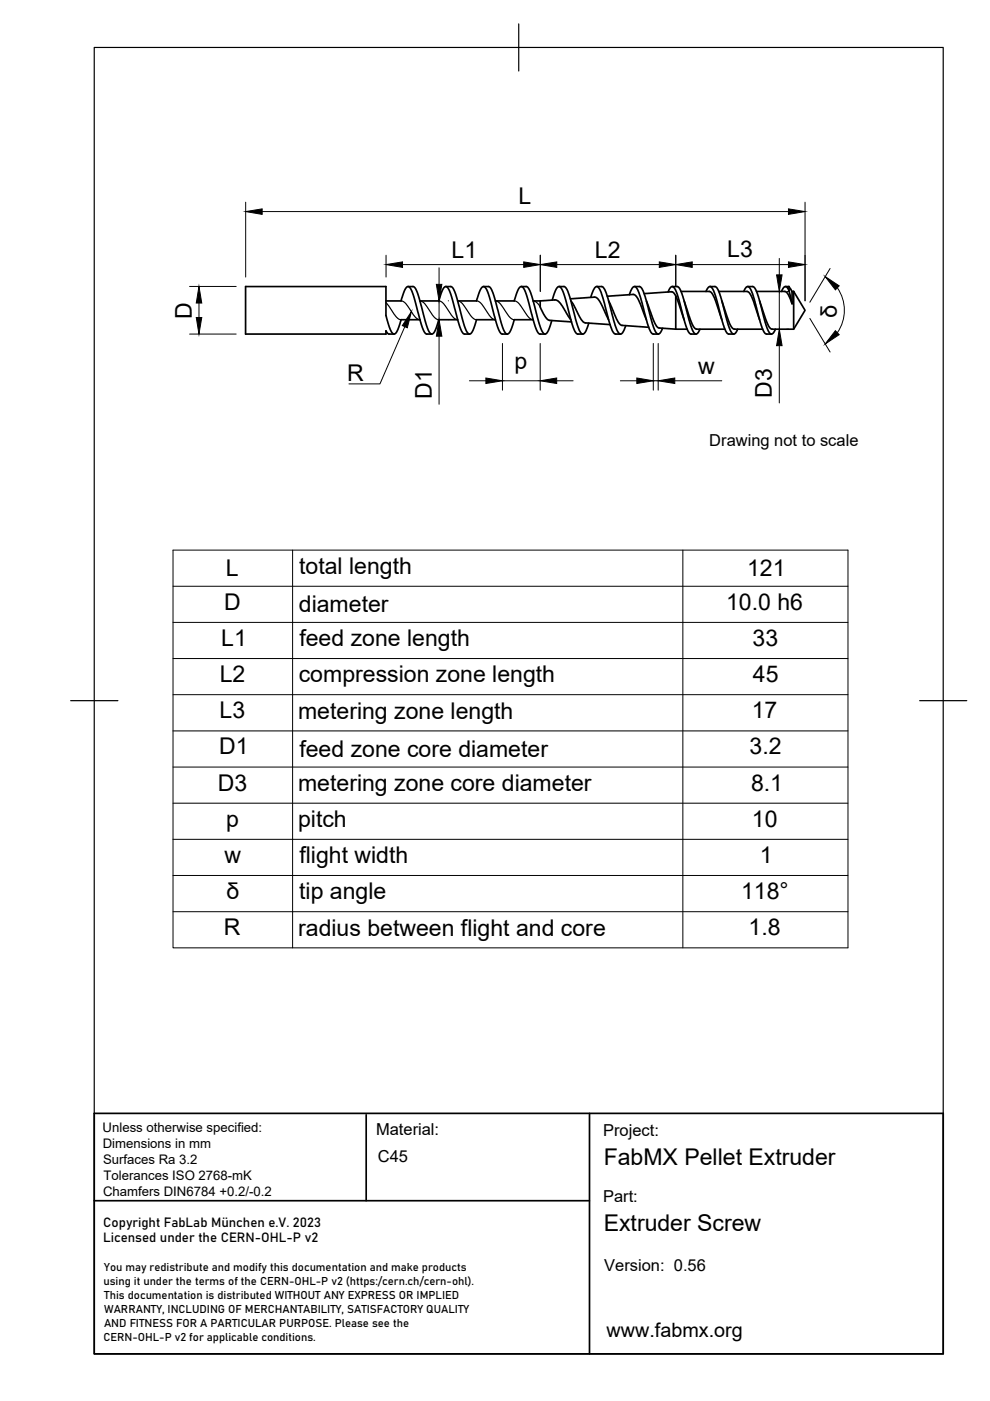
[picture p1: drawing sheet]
<svg xmlns="http://www.w3.org/2000/svg" width="210mm" height="297mm" viewBox="0 0 210 297" stroke-linecap="round" stroke-linejoin="round" font-family="sans-serif">
<!-- layer: Visible -->
<g fill="none" stroke="#000" stroke-width=".36">
<path d="M81.8 63.8h3.2l1-2.6a.59 .59 0 0 1 .6-.4 .59 .59 0 0 1 .5 .5l.6 1.6 1.6 5.7 .5 1.5 .6 .7h1.1M86.5 60.8h1.2l.6 .8 2 7.1 .8 1.8a.58 .58 0 0 0 .6 .3 .58 .58 0 0 0 .5-.6l.8-2.4h4M89 67.8h-4l-.9 2.6-.5 .4-.4-.1-.7-1.3-.7-2.5v-6.1h-29.7v10h29.7v-.7l.6 .7h1.1M89 63.8h4l1-2.6a.59 .59 0 0 1 .6-.4 .59 .59 0 0 1 .5 .5l.6 1.6 1.5 5.5 .6 1.7 .6 .7h1.1M94.5 60.8h1.2l.6 .8 2 7.1 .7 1.7a.59 .59 0 0 0 .7 .4 .59 .59 0 0 0 .5-.6l.8-2.4h4M97 63.8h4l1-2.7a.58 .58 0 0 1 .7-.3 .58 .58 0 0 1 .4 .5l.7 1.7 1.9 6.9 .7 .9h1.1M102.5 60.8h1.2l.5 .7 .7 1.9 1.5 5.4 .6 1.5a.61 .61 0 0 0 .6 .5 .61 .61 0 0 0 .6-.6l.8-2.4h4M105 63.8h4l1-2.6a.62 .62 0 0 1 .7-.4 .62 .62 0 0 1 .5 .6l2.5 8.5 .7 .9h1.2M110.5 60.8h1.2l.6 .8 2.1 7.2 .6 1.6a.58 .58 0 0 0 .7 .4 .58 .58 0 0 0 .5-.6l.8-2.2M113 63.8h1.5M114.5 63.8l.1 1.5 1 1.9 .6 .6 5 .4M114.5 63.8l3.2-.2 .6 .2 .9 1.1 1.9 2.9"/>
<path d="M117.1 63.6l1-2.5a.59 .59 0 0 1 .6-.3 .59 .59 0 0 1 .5 .6l.6 1.7 2 6.9 .6 .8h1.2M118.5 60.8h1.1l.7 .8 2 6.9 .8 2a.57 .57 0 0 0 .6 .3 .57 .57 0 0 0 .5-.5l.6-1.8M120.9 63.4l5.5-.3 .9 1 1.8 3.7M121.1 63.8l1.8 3.4 .9 1.1 5.5 .5M125.3 63l.8-2a.54 .54 0 0 1 .6-.2 .54 .54 0 0 1 .4 .5l.7 1.9 1.9 6.7 .4 .7 .4 .2h1.1M126.5 60.8h1.1l.7 .7 .7 2 1.4 5.4 .3 1 .6 .8a.69 .69 0 0 0 1-.6l.4-1M128.8 62.8l5.4-.4 .4 .2 .9 1.2 1.6 4M129.1 63.8l1.6 3.9 .9 1.2 5.9 .5M133.4 62.5l.9-1.6a.72 .72 0 0 1 1 .7l.6 1.7 1.3 5.1 .7 1.8 .6 .6h1.1M134.5 60.8h1.3l.6 .9 1.9 6.8 .8 2.1 .4 .2h.2l.4-.4 .4-.8M136.6 62.3l5.8-.4 .4 .2 .5 .6v7.1M137.1 63.8l1.5 4.2 .9 1.4 3.8 .4"/>
<path d="M141.6 61.9l.7-1.1h.4l.4 .4 .7 1.9 2 6.9 .7 .8h1.1M142.5 60.8h1.1l.7 .7 .7 2.1 1.4 5.4 .7 1.5 .4 .3 .3-.1 .6-.9M143.3 62.7l1.8 5.1M143.3 69.8h2.4M144.4 61.8l6.3 .1 .7 1.1 1.7 4.8M145.1 63.8l1.6 4.9 .8 1.1h6.2M149.7 61.8l.6-1h.4l.3 .3 .7 1.8 1.5 5.3 .6 1.9 .7 .7h1.1M150.5 60.8h1.1l.7 .7 .7 2 1.4 5.4 .7 1.6 .4 .3h.3l.6-1M152.4 61.8l6.3 .1 .8 1.2 1.6 4.7M153.1 63.8l1.5 4.6 .8 1.3 6.3 .1M157.7 61.8l.5-.9 .3-.1h.2l.4 .4 .6 1.7 2 6.9 .7 1h1.2M158.5 60.8h1.1l.4 .2 .3 .5 .5 1.5 1.6 5.9 .7 1.6 .4 .3 .3-.1 .6-.9"/>
<path d="M166.5 60.8h.8M167.3 60.8l.6 1.1v2.5l-.7-1.8-.7-.8h-6.1M167.3 61.6l-.5-.7-.3-.1-.4 .2-.4 .8M167.3 60.8v.8M167.3 61.6l.6 2.8M167.9 61.8h.4M168.3 61.8v8M168.3 61.8l2.4 4-2.4 4h-4.6l-.3-.1-.4-.6-.5-1-1.4-4.3"/>
</g>
<!-- layer: Visible Narrow -->
<path d="M81.8 64.2l2.2 3 .6 .5 .4 .1M85 63.8l.8 .3 2.2 3.1 .6 .5 .4 .1M89 63.8l.9 .4 2.1 3 .6 .5 .4 .1M93 63.8l.8 .3 2.2 3.1 .6 .5 .4 .1M97 63.8l.9 .4 2.1 3 .6 .5 .4 .1M101 63.8l.8 .3 2.2 3.1 .6 .5 .4 .1M105 63.8l.9 .4 2.1 3 .6 .5 .4 .1M109 63.8l.8 .3 2.2 3.1 .6 .5 .4 .1M113 63.8l.8 .4 .7 .8" fill="none" stroke="#000" stroke-width=".25"/>
<!-- layer: Border -->
<path d="M20 10.1h180v276.9h-180zM110 5.1v10M15 148.6h10M195 148.6h10" fill="none" stroke="#000" stroke-width=".25"/>
<!-- layer: TitleBlock -->
<path d="M20 236.1h180v50.9h-180zM77.6 236.4v18.2M125 236.1v50.9M20 254.6h105" fill="none" stroke="#000" stroke-width=".36"/>
<!-- layer: FD_Dimensions -->
<g fill="none" stroke="#000" stroke-width=".21">
<path d="M52.1 42.9v15.8M55.6 44.9h111.6M81.9 54.1v4.6M85.3 56.1h25.7M93.1 56.8v3.5M114.6 54.1v7.7M118 56.1h21.8M143.3 54.1v6.6M146.8 56.1h20.4M165.2 54.8v3.5M170.7 42.9v20.9M176 56.9l-4.3 7.2"/>
<path d="M40.2 60.7h9.9M40.2 70.8h9.9M42.2 64.2v3.1M93.1 63.8v4M93.1 71.3v14.4M95 67.8h.1M95 63.8h.1M106.5 72.8v9.9M114.5 72.8v9.9M138.5 72.8v9.9M139.6 72.8v9.9M165.2 61.8v8"/>
<path d="M165.2 73.3v12.1M166.9 69.8h.3M166.9 61.8h.3M171.7 67.5l4.3 7.1M177.5 61a8.3 8.3 0 0 1 0 9.5M99.5 80.7h3.5M106.5 80.7h8M118 80.7h3.5M131.5 80.7h3.5M138.5 80.7h1.1M143.1 80.7h9.9"/>
</g>
<g fill="#000" stroke="#000" stroke-width=".21">
<path d="M52.1 44.9l3.5-.6v1.2zM81.9 56.1l3.4-.6v1.2zM111 55.5l3.6 .6-3.6 .6zM114.6 56.1l3.4-.6v1.2zM139.8 55.5l3.5 .6-3.5 .6zM143.3 56.1l3.5-.6v1.2zM164.7 58.3h1.1l-.6 3.5zM167.2 44.3l3.5 .6-3.5 .6zM167.2 55.5l3.5 .6-3.5 .6zM42.2 60.7l.6 3.5h-1.2zM41.6 67.3h1.2l-.6 3.5zM92.5 60.3h1.2l-.6 3.5z"/>
<path d="M93.1 67.8l.6 3.5h-1.2zM165.2 69.8l.6 3.5h-1.1zM175 58.6l2.9 2-.8 .9zM177.1 70.1l.8 .9-2.9 1.9zM103 80.1l3.5 .6-3.5 .6zM114.5 80.7l3.5-.6v1.2zM135 80.1l3.5 .6-3.5 .6zM139.6 80.7l3.5-.6v1.2z"/>
</g>
<!-- layer: Leaders -->
<path d="M87.2 66.1l-.8 3.4-1.1-.5z" fill="#000" stroke="#000" stroke-width=".21"/>
<path d="M85.8 69.3l-5.2 12.1h-6.6" fill="none" stroke="#000" stroke-width=".21"/>
<!-- layer: Custom Tables -->
<g fill="none" stroke="#000" stroke-width=".21">
<path d="M36.7 116.6h143.1v84.4h-143.1zM62 116.6v84.4M144.8 116.6v84.4M36.7 124.3h143.1M36.7 132h143.1M36.7 139.6h143.1M36.7 147.3h143.1M36.7 155h143.1M36.7 162.6h143.1M36.7 170.3h143.1M36.7 178h143.1M36.7 185.6h143.1"/>
<path d="M36.7 193.3h143.1"/>
</g>
<g font-size="4.9">
<text x="109.9" y="43.4">L</text>
<text x="95.7" y="54.6">L1</text>
<text x="126.1" y="54.6">L2</text>
<text x="154.2" y="54.6">L3</text>
<text x="40.7" y="67.6" transform="rotate(-90 40.7 67.6)">D</text>
<text x="177.4" y="67.4" transform="rotate(-88 177.4 67.4)">δ</text>
<text x="73.6" y="80.7">R</text>
<text x="109.1" y="78.3">p</text>
<text x="148" y="79.2">w</text>
<text x="91.6" y="84.6" transform="rotate(-90 91.6 84.6)">D1</text>
<text x="163.7" y="84.3" transform="rotate(-90 163.7 84.3)">D3</text>
<text x="47.9" y="122.2">L</text>
<text x="63.4" y="121.7">total length</text>
<text x="158.4" y="122.2">121</text>
<text x="47.5" y="129.3">D</text>
<text x="63.4" y="129.8">diameter</text>
<text x="154" y="129.3">10.0 h6</text>
<text x="46.9" y="137">L1</text>
<text x="63.5" y="137.1">feed zone length</text>
<text x="159.6" y="137">33</text>
<text x="46.6" y="144.6">L2</text>
<text x="63.4" y="144.7">compression zone length</text>
<text x="159.6" y="144.6">45</text>
<text x="46.6" y="152.3">L3</text>
<text x="63.2" y="152.4">metering zone length</text>
<text x="159.4" y="152.3">17</text>
<text x="46.5" y="160">D1</text>
<text x="63.5" y="160.5">feed zone core diameter</text>
<text x="158.9" y="160">3.2</text>
<text x="46.2" y="167.6">D3</text>
<text x="63.2" y="167.7">metering zone core diameter</text>
<text x="159.2" y="167.6">8.1</text>
<text x="47.9" y="175.3">p</text>
<text x="63.2" y="175.4">pitch</text>
<text x="159.4" y="175.3">10</text>
<text x="47.6" y="183">w</text>
<text x="63.5" y="183.1">flight width</text>
<text x="161.1" y="183">1</text>
<text x="48" y="190.6">δ</text>
<text x="63.4" y="190.7">tip angle</text>
<text x="157.1" y="190.6">118°</text>
<text x="47.4" y="198.3">R</text>
<text x="63.2" y="198.4">radius between flight and core</text>
<text x="158.7" y="198.3">1.8</text>
<text x="128" y="247">FabMX Pellet Extruder</text>
<text x="128" y="261.1">Extruder Screw</text>
</g>
<text font-size="4.2" x="128.6" y="283.4">www.fabmx.org</text>
<g font-size="3.5">
<text x="150.4" y="94.6">Drawing not to scale</text>
<text x="79.7" y="240.5">Material:</text>
<text x="127.9" y="240.8">Project:</text>
<text x="80.1" y="246.3">C45</text>
<text x="127.9" y="254.9">Part:</text>
<text x="128.1" y="269.5">Version: 0.56</text>
</g>
<g font-size="2.8">
<text x="21.8" y="240.1">Unless otherwise specified:</text>
<text x="21.8" y="243.4">Dimensions in mm</text>
<text x="21.9" y="246.8">Surfaces Ra 3.2</text>
<text x="21.9" y="250.2">Tolerances ISO 2768-mK</text>
<text x="21.8" y="253.5">Chamfers DIN6784 +0.2/-0.2</text>
<text x="21.9" y="263.4">Licensed under the CERN-OHL-P v2</text>
<text x="21.9" y="260.1">Copyright FabLab München e.V. 2023</text>
</g>
<g font-size="2.4">
<text x="22.1" y="269.4">You may redistribute and modify this documentation and make products</text>
<text x="21.9" y="272.5">using it under the terms of the CERN-OHL-P v2 (https:/cern.ch/cern-ohl).</text>
<text x="22.1" y="275.5">This documentation is distributed WITHOUT ANY EXPRESS OR IMPLIED</text>
<text x="22.1" y="281.4">AND FITNESS FOR A PARTICULAR PURPOSE. Please see the</text>
<text x="22.1" y="278.4">WARRANTY, INCLUDING OF MERCHANTABILITY, SATISFACTORY QUALITY</text>
<text x="21.9" y="284.3">CERN-OHL-P v2 for applicable conditions.</text>
</g>
</svg>
